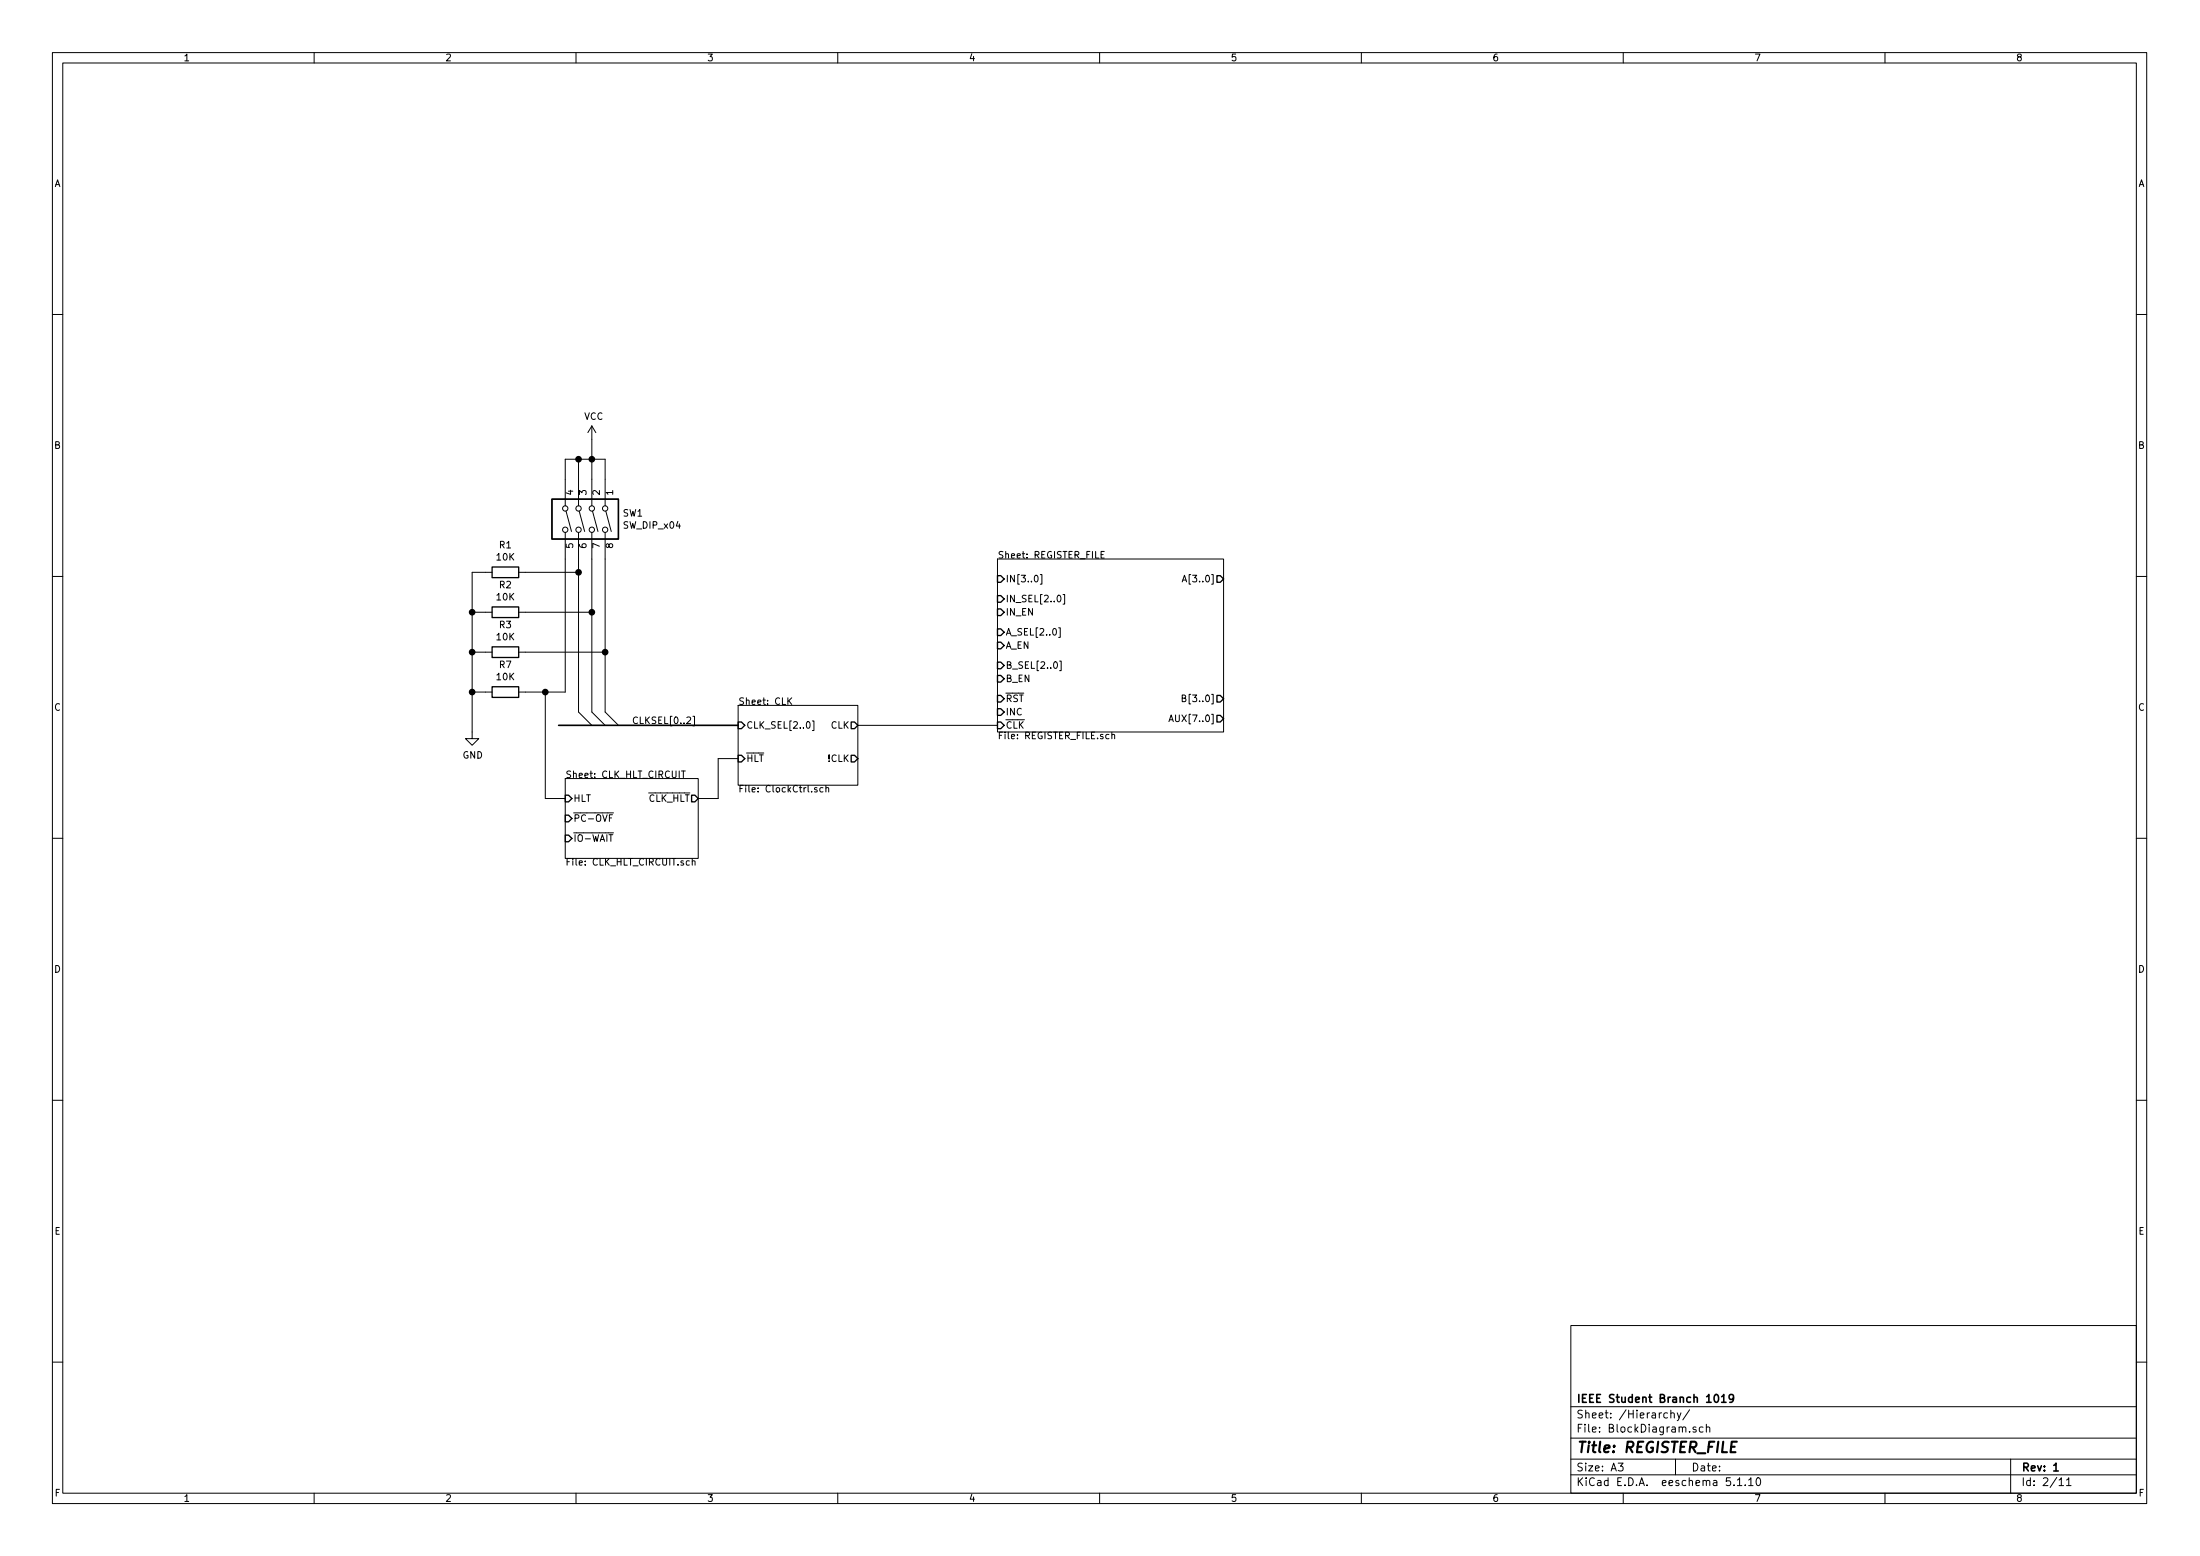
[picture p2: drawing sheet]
EESchema Schematic File Version 4
EELAYER 30 0
EELAYER END
$Descr A3 16535 11693
encoding utf-8
Sheet 2 11
Title "REGISTER_FILE"
Date ""
Rev "1"
Comp "IEEE Student Branch 1019"
Comment1 ""
Comment2 ""
Comment3 ""
Comment4 ""
$EndDescr
$Sheet
S 5550 5300 900  600 
U 618C425E
F0 "CLK" 50
F1 "ClockCtrl.sch" 50
F2 "CLK" O R 6450 5450 50 
F3 "!CLK" O R 6450 5700 50 
F4 "~HLT" I L 5550 5700 50 
F5 "CLK_SEL[2..0]" I L 5550 5450 50 
$EndSheet
Text Label 4750 5450 0    50   ~ 0
CLKSEL[0..2]
$Comp
L power:GND #PWR01
U 1 1
P 3550 5500
F 0 "#PWR01" H 3550 5250 50  0001 C CNN
F 1 "GND" H 3555 5327 50  0000 C CNN
F 2 "" H 3550 5500 50  0001 C CNN
F 3 "" H 3550 5500 50  0001 C CNN
	1    3550 5500
	1    0    0    -1  
$EndComp
$Comp
L Device:R R1
U 1 1
P 3800 4300
F 0 "R1" V 3593 4300 50  0000 C CNN
F 1 "10K" V 3684 4300 50  0000 C CNN
F 2 "" V 3730 4300 50  0001 C CNN
F 3 "~" H 3800 4300 50  0001 C CNN
	1    3800 4300
	0    1    1    0   
$EndComp
$Comp
L Device:R R2
U 1 1
P 3800 4600
F 0 "R2" V 3593 4600 50  0000 C CNN
F 1 "10K" V 3684 4600 50  0000 C CNN
F 2 "" V 3730 4600 50  0001 C CNN
F 3 "~" H 3800 4600 50  0001 C CNN
	1    3800 4600
	0    1    1    0   
$EndComp
$Comp
L Device:R R3
U 1 1
P 3800 4900
F 0 "R3" V 3593 4900 50  0000 C CNN
F 1 "10K" V 3684 4900 50  0000 C CNN
F 2 "" V 3730 4900 50  0001 C CNN
F 3 "~" H 3800 4900 50  0001 C CNN
	1    3800 4900
	0    1    1    0   
$EndComp
Wire Wire Line
	3550 4300 3650 4300
Wire Wire Line
	3550 4600 3650 4600
Connection ~ 3550 4600
Wire Wire Line
	3550 4600 3550 4300
Wire Wire Line
	3650 4900 3550 4900
Connection ~ 3550 4900
Wire Wire Line
	3550 4900 3550 4600
$Comp
L power:VCC #PWR02
U 1 1
P 4450 3300
F 0 "#PWR02" H 4450 3150 50  0001 C CNN
F 1 "VCC" H 4465 3473 50  0000 C CNN
F 2 "" H 4450 3300 50  0001 C CNN
F 3 "" H 4450 3300 50  0001 C CNN
	1    4450 3300
	1    0    0    -1  
$EndComp
Wire Wire Line
	4450 3300 4450 3450
Wire Wire Line
	4450 3450 4350 3450
Wire Wire Line
	4350 3450 4350 3600
Wire Wire Line
	4450 3600 4450 3450
Connection ~ 4450 3450
Wire Wire Line
	4450 3450 4550 3450
Wire Wire Line
	4550 3450 4550 3600
Entry Wire Line
	4350 5350 4450 5450
Entry Wire Line
	4450 5350 4550 5450
Entry Wire Line
	4550 5350 4650 5450
Wire Wire Line
	3950 4300 4350 4300
Connection ~ 4350 4300
Wire Wire Line
	4350 4300 4350 4200
Wire Wire Line
	3950 4600 4450 4600
Connection ~ 4450 4600
Wire Wire Line
	4450 4600 4450 4200
Wire Wire Line
	4550 4200 4550 4900
Wire Wire Line
	3950 4900 4550 4900
Connection ~ 4550 4900
Wire Wire Line
	4350 4300 4350 5350
Wire Wire Line
	4450 4600 4450 5350
Wire Wire Line
	4550 4900 4550 5350
Wire Wire Line
	3550 4900 3550 5200
$Sheet
S 4250 5850 1000 600 
U 61AF8F76
F0 "CLK_HLT_CIRCUIT" 50
F1 "CLK_HLT_CIRCUIT.sch" 50
F2 "~PC-OVF" I L 4250 6150 50 
F3 "~IO-WAIT" I L 4250 6300 50 
F4 "HLT" I L 4250 6000 50 
F5 "~CLK_HLT" O R 5250 6000 50 
$EndSheet
Wire Wire Line
	5250 6000 5400 6000
Wire Wire Line
	5400 6000 5400 5700
Wire Wire Line
	5400 5700 5550 5700
$Comp
L Switch:SW_DIP_x04 SW1
U 1 1
P 4350 3900
F 0 "SW1" V 4304 4230 50  0000 L CNN
F 1 "SW_DIP_x04" V 4395 4230 50  0000 L CNN
F 2 "" H 4350 3900 50  0001 C CNN
F 3 "~" H 4350 3900 50  0001 C CNN
	1    4350 3900
	0    1    1    0   
$EndComp
Wire Wire Line
	4250 3600 4250 3450
Wire Wire Line
	4250 3450 4350 3450
Connection ~ 4350 3450
$Comp
L Device:R R7
U 1 1
P 3800 5200
F 0 "R7" V 3593 5200 50  0000 C CNN
F 1 "10K" V 3684 5200 50  0000 C CNN
F 2 "" V 3730 5200 50  0001 C CNN
F 3 "~" H 3800 5200 50  0001 C CNN
	1    3800 5200
	0    1    1    0   
$EndComp
Wire Wire Line
	3650 5200 3550 5200
Connection ~ 3550 5200
Wire Wire Line
	3550 5200 3550 5500
Wire Wire Line
	3950 5200 4100 5200
Wire Wire Line
	4250 5200 4250 4200
Wire Wire Line
	4100 5200 4100 6000
Wire Wire Line
	4100 6000 4250 6000
Connection ~ 4100 5200
Wire Wire Line
	4100 5200 4250 5200
$Sheet
S 7500 4200 1700 1300
U 6197E548
F0 "REGISTER_FILE" 50
F1 "REGISTER_FILE.sch" 50
F2 "INC" I L 7500 5350 50 
F3 "IN[3..0]" I L 7500 4350 50 
F4 "~RST" I L 7500 5250 50 
F5 "~CLK" I L 7500 5450 50 
F6 "A[3..0]" O R 9200 4350 50 
F7 "B[3..0]" O R 9200 5250 50 
F8 "AUX[7..0]" O R 9200 5400 50 
F9 "IN_SEL[2..0]" I L 7500 4500 50 
F10 "IN_EN" I L 7500 4600 50 
F11 "A_SEL[2..0]" I L 7500 4750 50 
F12 "A_EN" I L 7500 4850 50 
F13 "B_SEL[2..0]" I L 7500 5000 50 
F14 "B_EN" I L 7500 5100 50 
$EndSheet
Wire Wire Line
	6450 5450 7500 5450
Wire Bus Line
	4200 5450 5550 5450
$EndSCHEMATC
